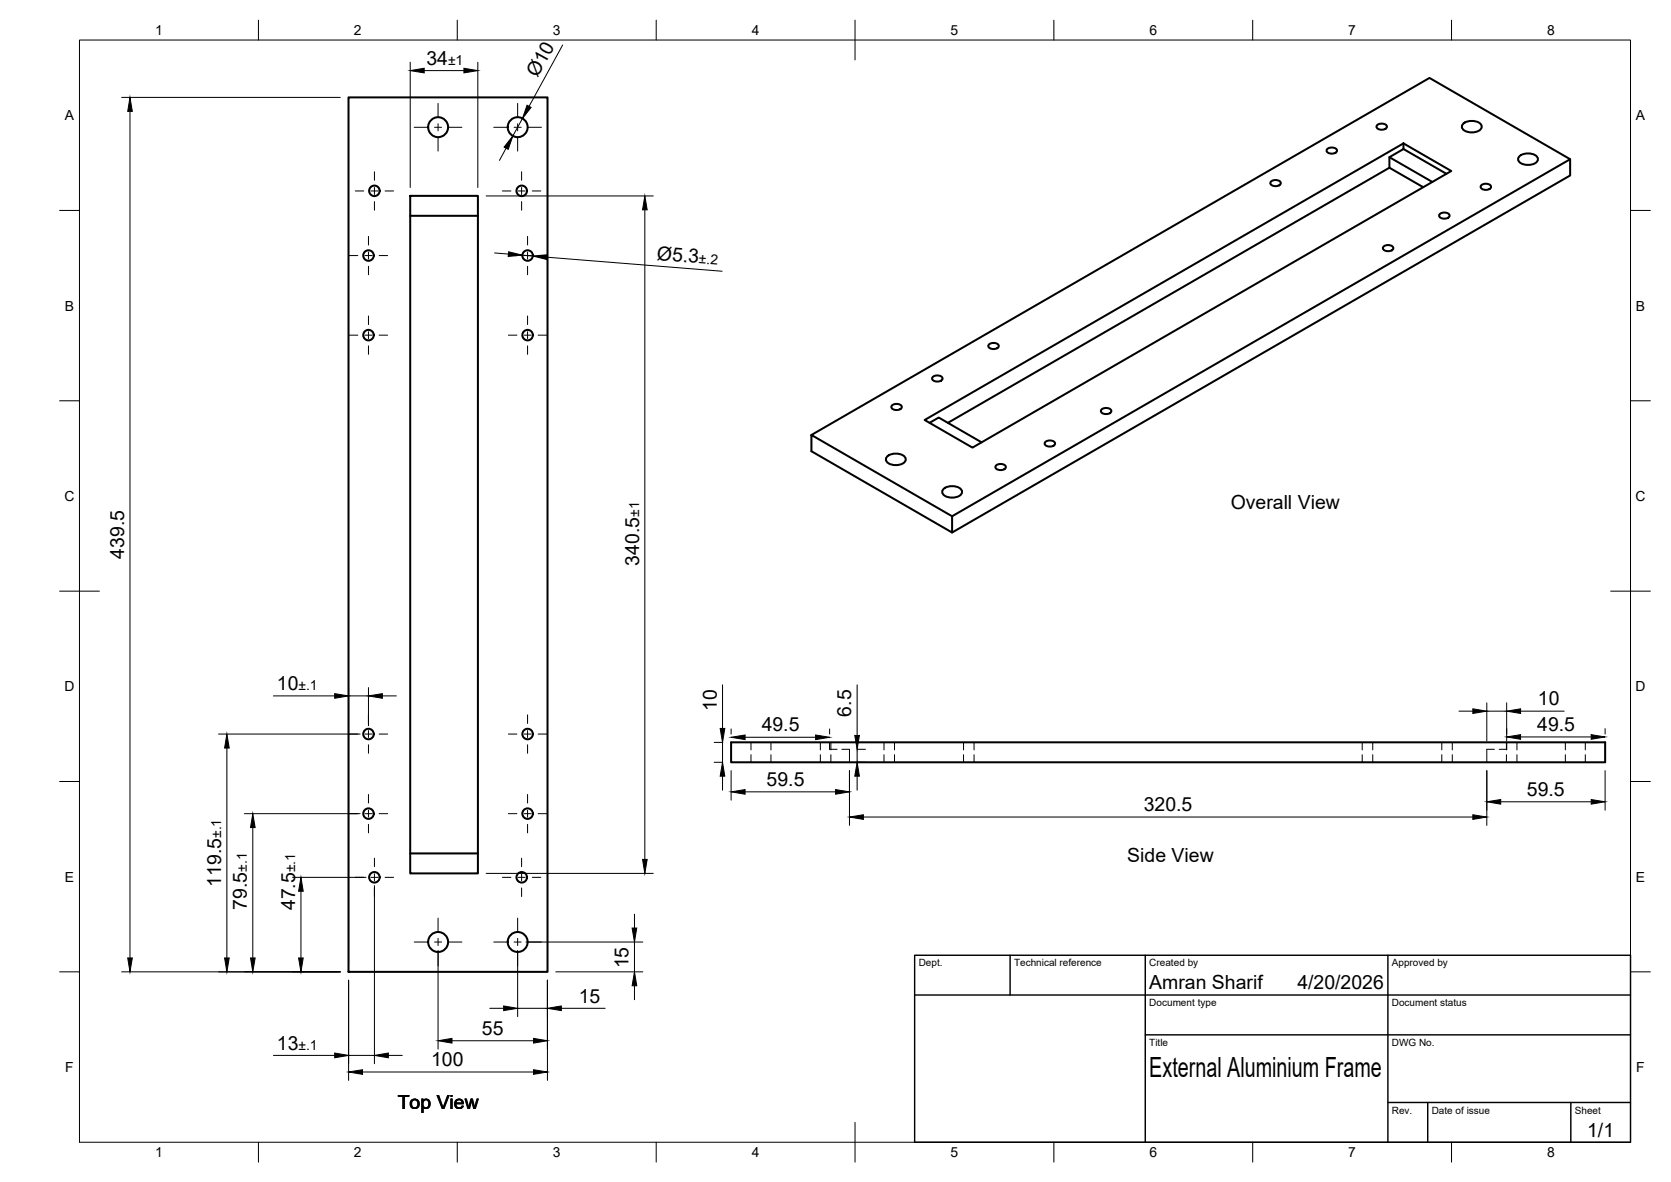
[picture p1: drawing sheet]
<svg xmlns="http://www.w3.org/2000/svg" width="420mm" height="297mm" viewBox="0 0 420 297" stroke-linecap="round" stroke-linejoin="round" font-family="sans-serif">
<!-- layer: Visible -->
<g fill="none" stroke="#000" stroke-width=".51">
<path d="M87.6 24.5h50.1v219.7h-50.1zM333.6 37.6a1.61 1.61 0 0 1 2.6 .2 1.51 1.51 0 0 1-2.7 0zM346.2 31.5a1.61 1.61 0 0 1 2.5 .3 1.51 1.51 0 0 1-2.6 0zM349.4 39.5l10.8 6.2M352.9 36v1.5l-3.5 2v2.6M352.9 37.5l10.8 6.2M367.9 31.1a3.4 3.4 0 0 1 4.6 .4 1.57 1.57 0 0 1-1.8 1.7 3 3 0 0 1-3.1-1v-.7zM382 39.3a3.4 3.4 0 0 1 4.6 .3 1.57 1.57 0 0 1-1.8 1.8 3 3 0 0 1-3-1v-.8zM103.1 49.2h17.1v170.3h-17.1zM103.1 54.2h17.1M319.5 45.7a1.61 1.61 0 0 1 2.6 .3 1.51 1.51 0 0 1-2.7 0zM357.8 47l-8.4-4.9-111.1 64.2"/>
<path d="M361.9 53.9a1.61 1.61 0 0 1 2.6 .3 1.51 1.51 0 0 1-2.7 0zM372.4 46.7a1.61 1.61 0 0 1 2.5 .2 1.51 1.51 0 0 1-2.6 0zM394.8 40v4.1l-155.4 89.7v-4.1M347.8 62.1a1.61 1.61 0 0 1 2.6 .3 1.51 1.51 0 0 1-2.7 0zM234.5 94.8a1.61 1.61 0 0 1 2.5 .3 1.51 1.51 0 0 1-2.6 0zM248.6 86.7a1.61 1.61 0 0 1 2.5 .2 1.51 1.51 0 0 1-2.6 0zM204 109.3l35.4 20.4 155.4-89.7-35.4-20.4-155.4 89.7v4.1l35.4 20.4M223.1 114.7a3.4 3.4 0 0 1 4.6 .4 1.57 1.57 0 0 1-1.8 1.7 3 3 0 0 1-3.1-1v-.7zM224.2 102a1.61 1.61 0 0 1 2.6 .3 1.51 1.51 0 0 1-2.7 0zM232.5 105.5l120.4-69.5 12 7-120.4 69.5zM233.7 106.3l2.3-1.4 10.8 6.3M250.4 117.1a1.61 1.61 0 0 1 2.5 .3 1.51 1.51 0 0 1-2.6 0z"/>
<path d="M262.8 111.2a1.61 1.61 0 0 1 2.5 .3 1.51 1.51 0 0 1-2.6 0zM276.9 103a1.61 1.61 0 0 1 2.5 .3 1.51 1.51 0 0 1-2.6 0zM237.2 122.9a3.4 3.4 0 0 1 4.6 .3 1.57 1.57 0 0 1-1.8 1.8 3 3 0 0 1-3-1v-.8zM183.8 186.5h219.8v5.1h-219.8zM103.1 214.5h17.1"/>
<circle cx="110.2" cy="32" r="2.51"/>
<circle cx="130.2" cy="32" r="2.51"/>
<circle cx="94.1" cy="48" r="1.32"/>
<circle cx="131.2" cy="48" r="1.32"/>
<circle cx="92.7" cy="64.2" r="1.32"/>
<circle cx="132.7" cy="64.2" r="1.32"/>
<circle cx="92.7" cy="84.2" r="1.32"/>
<circle cx="132.7" cy="84.2" r="1.32"/>
<circle cx="92.7" cy="184.5" r="1.32"/>
<circle cx="132.7" cy="184.5" r="1.32"/>
<circle cx="92.7" cy="204.5" r="1.32"/>
<circle cx="132.7" cy="204.5" r="1.32"/>
<circle cx="94.1" cy="220.5" r="1.32"/>
<circle cx="110.2" cy="236.7" r="2.51"/>
<circle cx="130.2" cy="236.7" r="2.51"/>
<circle cx="131.2" cy="220.5" r="1.32"/>
</g>
<!-- layer: Hidden -->
<g fill="none" stroke="#000" stroke-width=".25">
<path d="M188.8 186.5v2M188.8 189.7v1.9M193.8 186.5v2M193.8 189.7v1.9M206.3 186.5v2M206.3 189.7v1.9M208.6 186.5v1.8h1.9M208.9 186.5v2M208.9 189.7v1.9M211.7 188.3h1.9v3.3M222.3 186.5v2M222.3 189.7v1.9"/>
<path d="M224.9 186.5v2M224.9 189.7v1.9M242.3 186.5v2M242.3 189.7v1.9M244.9 186.5v2M244.9 189.7v1.9M342.5 186.5v2M342.5 189.7v1.9M345.2 186.5v2M345.2 189.7v1.9M362.5 186.5v2M362.5 189.7v1.9"/>
<path d="M365.2 186.5v2M365.2 189.7v1.9M375.8 188.3h-2v3.3M378.8 186.5v2M378.8 189.7v1.9M378.9 186.5v1.8h-1.9M381.4 186.5v2M381.4 189.7v1.9M393.6 186.5v2M393.6 189.7v1.9M398.6 186.5v2M398.6 189.7v1.9"/>
</g>
<!-- layer: BORDER -->
<g fill="none" stroke="#000" stroke-width=".25">
<path d="M20 10.1h390v276.9h-390zM65 5.1v5M115 5.1v5M165 5.1v5M215 5.1v10M265 5.1v5M315 5.1v5M365 5.1v5M15 52.9h5M410 52.9h5M15 100.7h5M410 100.7h5"/>
<path d="M15 148.6h10M405 148.6h10M15 196.4h5M410 196.4h5M15 244.2h5M410 244.2h5M65 287v5M115 287v5M165 287v5M215 282.1v9.9M265 287v5M315 287v5"/>
<path d="M365 287v5"/>
</g>
<!-- layer: TITLEBLOCK -->
<path d="M230 240.1h180v46.9h-180zM230 250h180M254 240.1v9.9M288 240.1v46.9M349 240.1v46.9M288 260.1h122M349 277.1h61M359 277.1v9.9M395 277.1v9.9" fill="none" stroke="#000" stroke-width=".36"/>
<!-- layer: Smart Centers -->
<g fill="none" stroke="#000" stroke-width=".25">
<path d="M104.1 32h3.4M109.3 32h1.7M110.2 26v3.3M110.2 31.1v1.8M110.2 34.7v3.3M112.8 32h3.3M124.1 32h3.4M129.3 32h1.7M130.2 26v3.3M130.2 31.1v1.8M130.2 34.7v3.3M132.8 32h3.3"/>
<path d="M89.3 48h2.2M92.6 59.4v2.2M93.3 48h1.7M94.1 43.2v2.1M94.1 47.1v1.8M94.1 50.7v2.1M96.8 48h2.2M126.3 48h2.2M130.3 48h1.7M131.1 43.2v2.1M131.1 47.1v1.8M131.1 50.7v2.1"/>
<path d="M132.7 59.4v2.2M133.8 48h2.2M87.8 64.2h2.2M91.8 64.2h1.7M92.6 63.3v1.8M92.6 66.9v2.2M92.6 79.4v2.2M95.3 64.2h2.2M127.8 64.2h2.2M131.8 64.2h1.7M132.7 63.3v1.8M132.7 66.9v2.2"/>
<path d="M132.7 79.4v2.2M135.3 64.2h2.2M87.8 84.2h2.2M91.8 84.2h1.7M92.6 83.3v1.8M92.6 86.9v2.2M95.3 84.2h2.2M127.8 84.2h2.2M131.8 84.2h1.7M132.7 83.3v1.8M132.7 86.9v2.2M135.3 84.2h2.2"/>
<path d="M92.6 179.6v2.2M132.7 179.6v2.2M87.8 184.5h2.2M91.8 184.5h1.7M92.6 183.6v1.8M92.6 187.2v2.1M92.6 199.7v2.1M95.3 184.5h2.2M127.8 184.5h2.2M131.8 184.5h1.7M132.7 183.6v1.8M132.7 187.2v2.1"/>
<path d="M132.7 199.7v2.1M135.3 184.5h2.2M87.8 204.5h2.2M91.8 204.5h1.7M92.6 203.6v1.8M92.6 207.2v2.1M94.1 215.7v2.1M94.1 219.6v1.8M95.3 204.5h2.2M127.8 204.5h2.2M131.1 215.7v2.1M131.1 219.6v1.8"/>
<path d="M131.8 204.5h1.7M132.7 203.6v1.8M132.7 207.2v2.1M135.3 204.5h2.2M89.3 220.5h2.2M93.3 220.5h1.7M94.1 223.1v2.2M96.8 220.5h2.2M104.1 236.7h3.4M109.3 236.7h1.7M110.2 230.7v3.3M110.2 235.8v1.8"/>
<path d="M110.2 239.4v3.3M112.8 236.7h3.3M124.1 236.7h3.4M126.3 220.5h2.2M129.3 236.7h1.7M130.2 230.7v3.3M130.2 235.8v1.8M130.2 239.4v3.3M130.3 220.5h1.7M131.1 223.1v2.2M132.8 236.7h3.3M133.8 220.5h2.2"/>
</g>
<!-- layer: FD_Dimensions -->
<g fill="none" stroke="#000" stroke-width=".25">
<path d="M103.1 15.6v31.5M106.7 17.7h9.9M120.1 15.6v31.5M141.5 11.3l-8.5 15.4M30.6 24.5h55M32.7 28v212.7M127.3 37.2l-1.7 3.1M131.4 29.8l-2.5 4.4M122.2 49.2h42.1M162.1 52.7v163.3M124.4 63.6l3.4 .2M131.3 64.1l2.7 .2"/>
<path d="M137.5 64.6l44.1 3.6M68.7 174.9h15.5M87.7 172.8v69.3M87.7 174.9h4.9M92.6 172.8v9.6M96.1 174.9h3.6M181.7 172.1v11M215.5 172.1v12.7M366.8 178.7h3.5M373.8 176.6v9.6M373.8 178.7h5M378.8 176.6v9.6"/>
<path d="M382.3 178.7h11M54.9 184.5h35.7M57 188v52.7M179.6 191.6h2.1M179.6 186.6h2.1M181.7 186.6v5M181.7 195.1v3.5M183.8 183.2v1.3M183.8 193.7v7.4M187.3 185.3h17.8M187.3 199h22.8M208.6 183.2v1.3"/>
<path d="M213.6 193.7v13.7M215.5 188.3v3.3M215.5 195.1v3.5M215.7 191.6h1.9M215.7 188.3h1.9M373.8 193.7v13.7M382.3 185.2h17.8M403.6 183.1v1.4M403.6 193.7v9.9M61.5 204.5h29.1M63.6 208v32.7M122.2 219.5h42.1"/>
<path d="M217.1 205.3h153.2M377.3 201.5h22.8M73.6 220.5h18.5M75.7 224v16.7M94.1 222.6v44.7M110.2 238.8v24.8M130.2 238.8v16.7M132.2 236.7h29.4M159.5 229.7v3.5M159.5 236.7v7.5M30.6 244.2h55M87.7 246.3v25.2"/>
<path d="M123.1 253.4h3.5M130.2 253.4h7.4M137.6 246.3v25.2M139.7 244.2h21.9M141.1 253.4h11.1M159.5 247.7v3.5M68.7 265.2h15.5M87.7 265.2h6.4M91.1 269.4h43.1M97.6 265.2h3.6M113.6 261.5h20.6"/>
</g>
<g fill="#000" stroke="#000" stroke-width=".25">
<path d="M103.1 17.7l3.6-.5v1.1zM116.6 17.2l3.5 .5-3.5 .6zM32.7 24.5l.6 3.5h-1.2zM128.9 34.2l-1.1 3.3-1.1-.5zM132.5 26.4l1 .6-2.1 2.8zM162.1 49.2l.6 3.5h-1.1zM127.9 63.3l3.4 .8-3.5 .3zM134 64.3l3.5-.3-.1 1.2zM84.2 174.3l3.5 .6-3.5 .6zM92.6 174.9l3.5-.6v1.2zM370.3 178.1l3.5 .6-3.5 .6zM378.8 178.7l3.5-.6v1.2z"/>
<path d="M57 184.5l.6 3.5h-1.1zM181.7 191.6l.5 3.5h-1.1zM181.1 183.1h1.1l-.5 3.5zM183.8 185.3l3.5-.6v1.2zM183.8 199l3.5-.6v1.2zM205.1 184.7l3.5 .6-3.5 .6zM210.1 198.4l3.5 .6-3.5 .6zM215.5 191.6l.6 3.5h-1.2zM214.9 184.8h1.2l-.6 3.5zM378.8 185.2l3.5-.6v1.2zM400.1 184.6l3.5 .6-3.5 .6zM63.6 204.5l.6 3.5h-1.2z"/>
<path d="M161.6 216h1.1l-.6 3.5zM213.6 205.3l3.5-.5v1.1zM370.3 204.8l3.5 .5-3.5 .6zM373.8 201.5l3.5-.6v1.2zM400.1 200.9l3.5 .6-3.5 .6zM75.7 220.5l.5 3.5h-1.1zM158.9 233.2h1.2l-.6 3.5zM32.1 240.7h1.2l-.6 3.5zM56.5 240.7h1.1l-.6 3.5zM63 240.7h1.2l-.6 3.5zM75.1 240.7h1.1l-.5 3.5zM126.6 252.8l3.6 .6-3.6 .6z"/>
<path d="M137.6 253.4l3.5-.6v1.2zM159.5 244.2l.6 3.5h-1.2zM84.2 264.6l3.5 .6-3.5 .6zM87.7 269.4l3.4-.6v1.2zM94.1 265.2l3.5-.6v1.2zM110.2 261.5l3.4-.6v1.2zM134.2 268.8l3.4 .6-3.4 .6zM134.2 260.9l3.4 .6-3.4 .6z"/>
</g>
<text font-size="7" x="289" y="270.6">External Aluminium Frame</text>
<g font-size="4.9">
<text x="107.2" y="16.3">34</text>
<text x="135.1" y="19.7" transform="rotate(-61 135.1 19.7)">Ø10</text>
<text x="165.1" y="65.3" transform="rotate(5 165.1 65.3)">Ø5.3</text>
<text x="309.5" y="127.8">Overall View</text>
<text x="31.2" y="140.4" transform="rotate(-90 31.2 140.4)">439.5</text>
<text x="160.7" y="142.2" transform="rotate(-90 160.7 142.2)">340.5</text>
<text x="69.6" y="173.4">10</text>
<text x="180.2" y="178.7" transform="rotate(-90 180.2 178.7)">10</text>
<text x="386.7" y="177.3">10</text>
<text x="191.5" y="183.8">49.5</text>
<text x="214.1" y="180.1" transform="rotate(-90 214.1 180.1)">6.5</text>
<text x="386.5" y="183.7">49.5</text>
<text x="192.8" y="197.5">59.5</text>
<text x="287.6" y="203.9">320.5</text>
<text x="383.9" y="200">59.5</text>
<text x="283.4" y="216.5">Side View</text>
<text x="55.6" y="222.8" transform="rotate(-90 55.6 222.8)">119.5</text>
<text x="62.1" y="228.6" transform="rotate(-90 62.1 228.6)">79.5</text>
<text x="74.2" y="228.8" transform="rotate(-90 74.2 228.8)">47.5</text>
<text x="158.1" y="243.4" transform="rotate(-90 158.1 243.4)">15</text>
<text x="145.5" y="251.9">15</text>
<text x="289" y="248.5">Amran Sharif</text>
<text x="326.2" y="248.5">4/20/2026</text>
<text x="69.6" y="263.8">13</text>
<text x="121.2" y="260.1">55</text>
<text x="108.4" y="268">100</text>
<text x="100" y="278.8">Top View</text>
<text x="399.1" y="285.7">1/1</text>
</g>
<g font-size="3.5">
<text x="39" y="8.8">1</text>
<text x="89" y="8.8">2</text>
<text x="139" y="8.8">3</text>
<text x="189" y="8.8">4</text>
<text x="239" y="8.8">5</text>
<text x="289" y="8.8">6</text>
<text x="339" y="8.8">7</text>
<text x="389" y="8.8">8</text>
<text x="112.6" y="16.3">±1</text>
<text x="16.3" y="30.2">A</text>
<text x="411.3" y="30.2">A</text>
<text x="175.7" y="66.2" transform="rotate(5 175.7 66.2)">±.2</text>
<text x="16.3" y="78">B</text>
<text x="411.3" y="78">B</text>
<text x="16.2" y="125.9">C</text>
<text x="411.2" y="125.9">C</text>
<text x="160.7" y="129.9" transform="rotate(-90 160.7 129.9)">±1</text>
<text x="16.2" y="173.7">D</text>
<text x="75.1" y="173.4">±.1</text>
<text x="411.2" y="173.7">D</text>
<text x="55.6" y="210.6" transform="rotate(-90 55.6 210.6)">±.1</text>
<text x="16.3" y="221.6">E</text>
<text x="62.1" y="219.1" transform="rotate(-90 62.1 219.1)">±.1</text>
<text x="74.2" y="219.3" transform="rotate(-90 74.2 219.3)">±.1</text>
<text x="411.3" y="221.6">E</text>
<text x="75.1" y="263.8">±.1</text>
<text x="16.4" y="269.4">F</text>
<text x="411.4" y="269.4">F</text>
<text x="39" y="290.8">1</text>
<text x="89" y="290.8">2</text>
<text x="139" y="290.8">3</text>
<text x="189" y="290.8">4</text>
<text x="239" y="290.8">5</text>
<text x="289" y="290.8">6</text>
<text x="339" y="290.8">7</text>
<text x="389" y="290.8">8</text>
</g>
<g font-size="2.5">
<text x="231" y="242.9">Dept.</text>
<text x="255" y="242.9">Technical reference</text>
<text x="289" y="242.9">Created by</text>
<text x="350" y="242.9">Approved by</text>
<text x="289" y="252.8">Document type</text>
<text x="350" y="252.8">Document status</text>
<text x="289" y="262.9">Title</text>
<text x="350" y="262.9">DWG No.</text>
<text x="350" y="279.9">Rev.</text>
<text x="360" y="279.9">Date of issue</text>
<text x="396" y="279.9">Sheet</text>
</g>
</svg>
